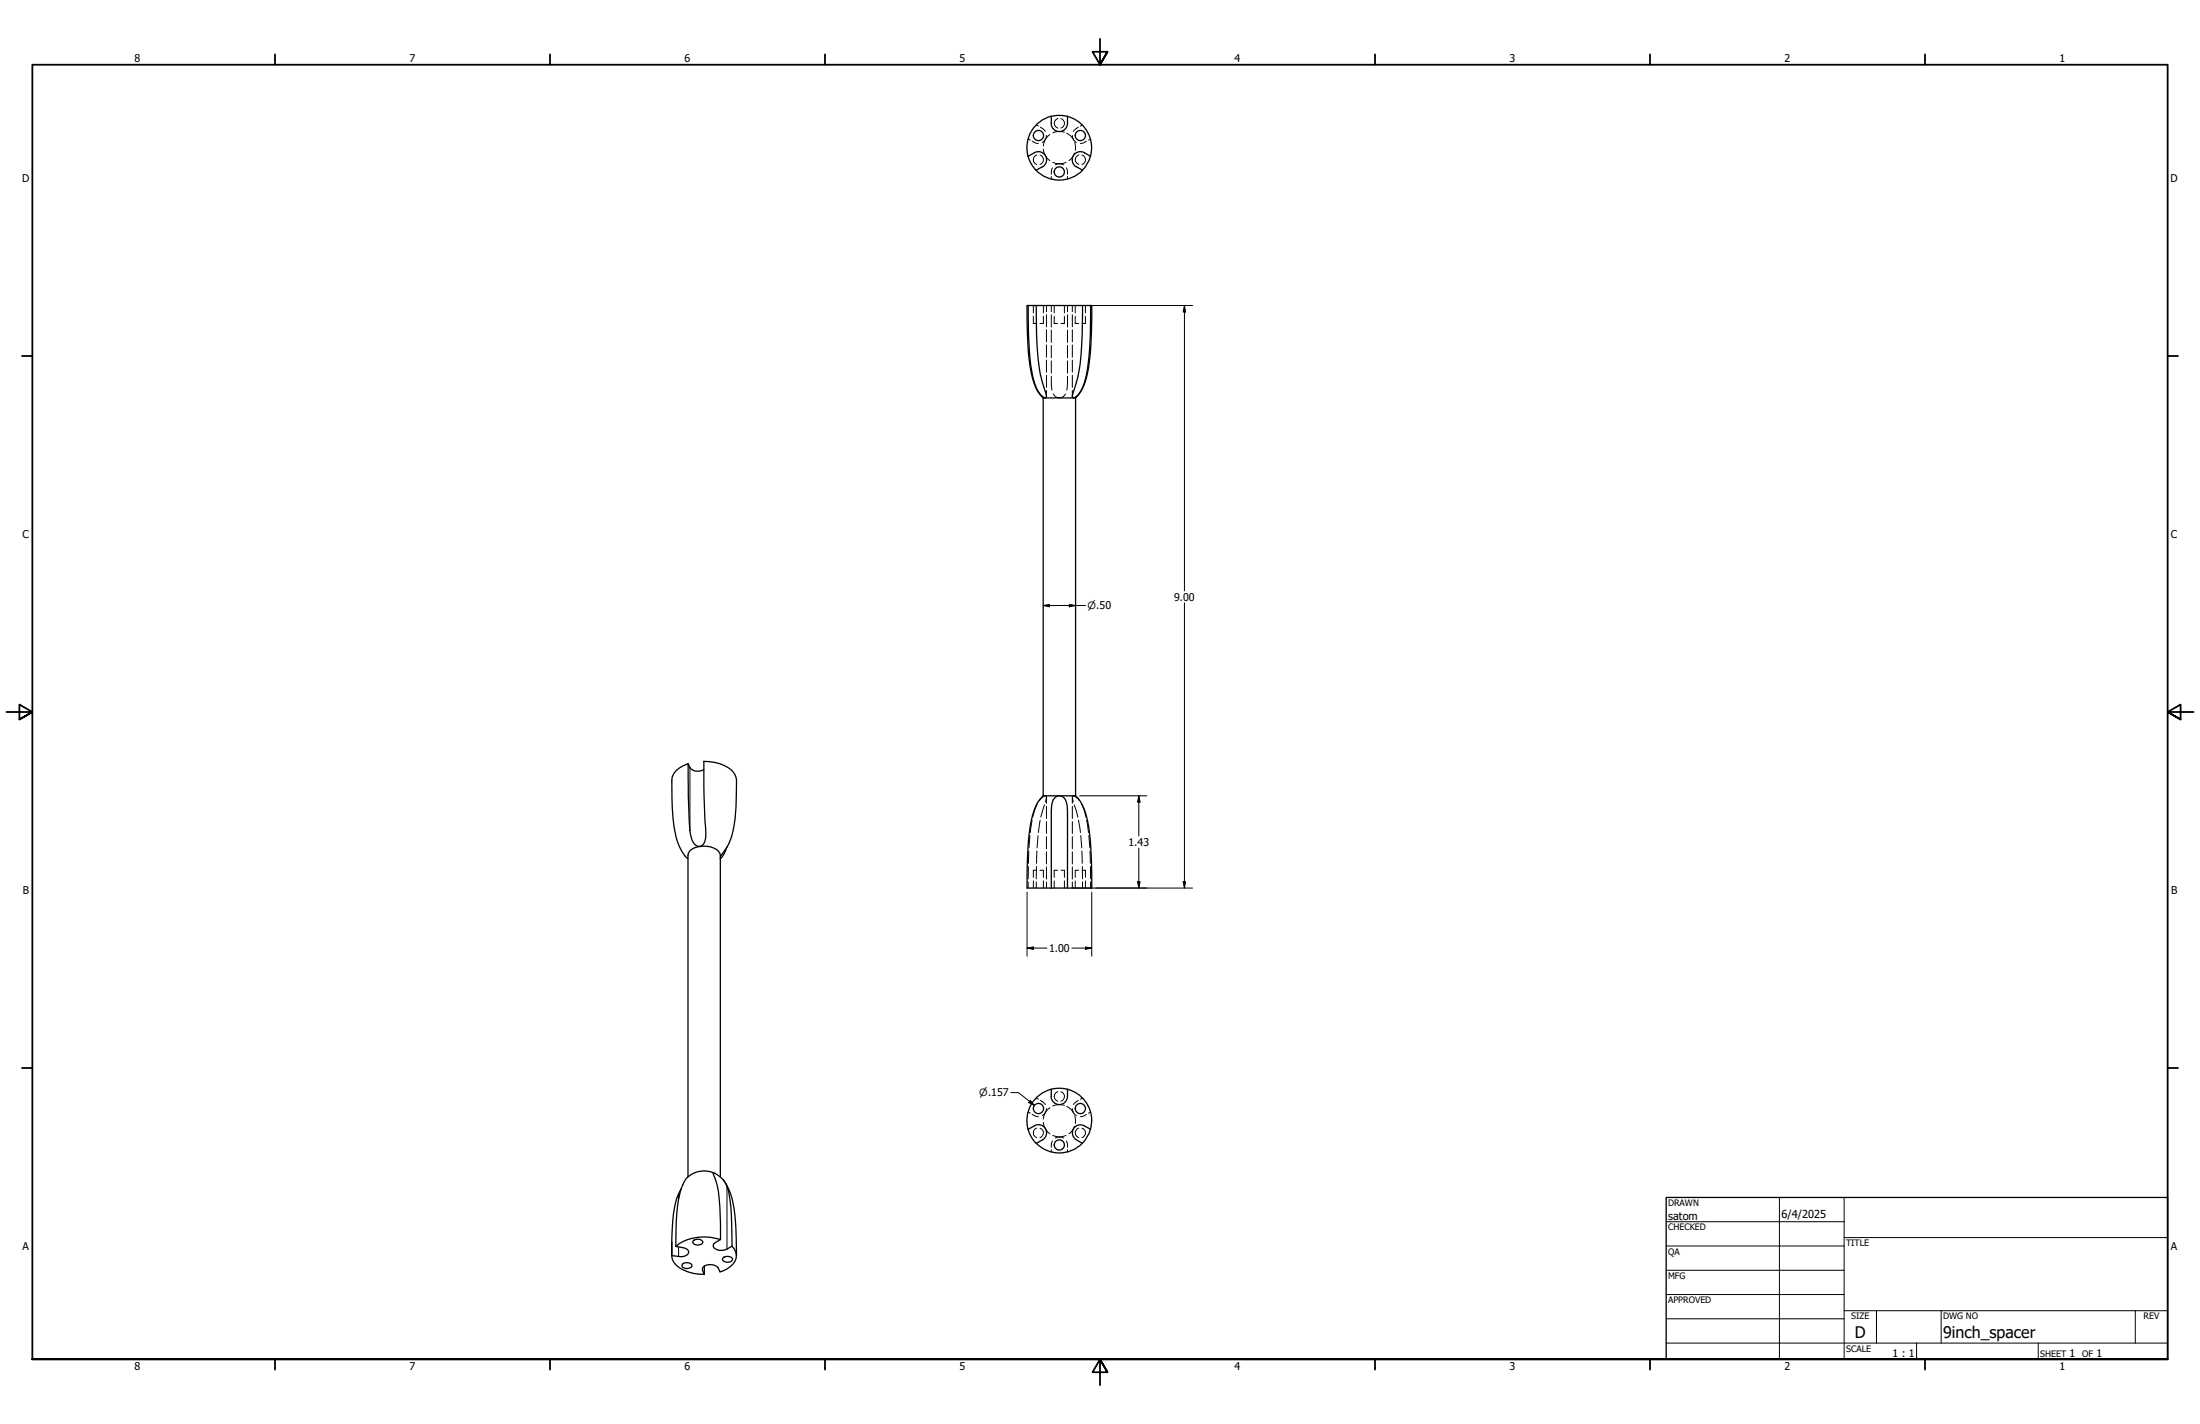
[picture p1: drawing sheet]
<svg xmlns="http://www.w3.org/2000/svg" width="864mm" height="559mm" viewBox="0 0 864 559" stroke-linecap="round" stroke-linejoin="round" font-family="sans-serif">
<!-- layer: Hidden (ANSI) -->
<g fill="none" stroke="#000" stroke-width=".39">
<path d="M403.6 54.5l.8 .5M405.2 55.4l2.4 .9M406.8 49l.8 .5M408.4 49.9l1.9 1.7M409.6 58.5a6 6 0 0 0 2.5 4.6M410.8 53.1v.2a3.2 3.2 0 0 1-1.6 2.6M412.1 52.8a6 6 0 0 0-2.5 4.5M415.2 46.5a2 2 0 0 0-1.4 1.9 2 2 0 0 0 1.4 1.9M416.4 46.5a1.89 1.89 0 0 1 1.5 1.9 1.89 1.89 0 0 1-1.5 1.8M417.8 51.9l-1.9-.3-2.6 .5M418.7 52.3a5.6 5.6 0 0 1 2.8 2.8M420.9 53.1v.2a3.2 3.2 0 0 0 1.6 2.6"/>
<path d="M421.9 55.9l.2 3.1M423.3 49.9l-1.9 1.7M424.9 49l-.8 .5M426.5 55.4l-1.3 .7-1.1 .2M428.1 54.5l-.8 .5M407 60.8a2.03 2.03 0 0 0-1.4 1.9 2.03 2.03 0 0 0 1.4 1.9M408.2 60.8a1.92 1.92 0 0 1 1.4 1.9 1.92 1.92 0 0 1-1.4 1.8M412.7 69.3v.9M413.1 65.8l-.4 1.1v1.5M413.3 63.7a6.2 6.2 0 0 0 5.2 0M414.3 64.7v-.1a3.1 3.1 0 0 1 3.1 .1M418.6 65.8l.4 1.1v1.5"/>
<path d="M419 69.3v.9M421.8 60.1l-.9 1.7-1.3 1.3M423.5 60.8a2 2 0 0 0-1.4 1.9 2 2 0 0 0 1.4 1.9M424.7 60.8a1.89 1.89 0 0 1 1.4 1.9 1.89 1.89 0 0 1-1.4 1.8M405.6 119.9v2.8M409.6 119.9v2.8M410.8 119.9v2.4M412.7 119.9v2.4M413.8 119.9v2.8M417.8 119.9v2.8M419 119.9v2.4M420.9 119.9v2.4"/>
<path d="M422.1 119.9v2.8M426.1 119.9v2.8M405.6 124.1v2.8h1.4M409.6 124.1v2.8h-1.4M410.8 123.5v4.7M410.8 129.4v4.8M410.8 135.4v4.7M412.7 123.5v4.8M412.7 129.5v4.9M412.7 135.6v4.8M413.8 124.1v2.8h1.4M417.8 124.1v2.8h-1.3"/>
<path d="M419 123.5v4.8M419 129.5v4.9M419 135.6v4.8M420.9 123.5v4.7M420.9 129.4v4.8M420.9 135.4v4.7M422.1 124.1v2.8h1.3M426.1 124.1v2.8h-1.3M410.8 141.3v4.8M410.8 147.3v4.7M410.8 153.2v2.4M412.7 147.6l.2 5.5"/>
<path d="M412.7 141.6v4.8M413.4 154.6a2.63 2.63 0 0 0 2.5 1.5 2.63 2.63 0 0 0 2.4-1.5M419 147.6l-.3 5.5M419 141.6v4.8M420.9 141.3v4.8M420.9 147.3v4.7M420.9 153.2v2.4M407.2 315.5l-1.8 5.2M408 314.2l.7-.9a1.76 1.76 0 0 1 2-.9l-.3 2.2M410 315.8l-1.4 4.9M410.8 312.9v2.3M410.8 316.4v4.8"/>
<path d="M420.9 312.9v2.3M420.9 316.4v4.8M421.7 315.8l1.4 4.9M423.7 314.2l-.7-.9a1.82 1.82 0 0 0-1.9-.9l.2 2.2M424.5 315.5l1.2 2.8 .6 2.4M403.9 333.9l-.2 4.9M404.3 327.9l-.4 4.8M405.1 321.9l-.7 4.8M407 333.9l-.1 4.9M407.5 327.9l-.4 4.8M408.3 321.9l-.7 4.8M410.8 322.4v4.7"/>
<path d="M410.8 328.3v4.8M410.8 334.3v4.7M420.9 322.4v4.7M420.9 328.3v4.8M420.9 334.3v4.7M423.4 321.9l.7 4.8M424.2 327.9l.4 4.8M424.7 333.9l.1 4.9M426.5 321.9l.8 4.8M427.4 327.9l.4 4.8M427.9 333.9l.1 4.9M403.6 346.1v2.4"/>
<path d="M403.7 340l-.1 4.9M405.6 345.7v2.8M406.8 346.1v2.4M406.8 340v4.9M407 341.5h-1.4v2.8M408.2 341.5h1.4v2.8M409.6 345.7v2.8M410.8 340.2v4.7M410.8 346.1v2.4M413.8 345.7v2.8M415.2 341.5h-1.4v2.8M416.5 341.5h1.3v2.8"/>
<path d="M417.8 345.7v2.8M420.9 340.2v4.7M420.9 346.1v2.4M422.1 345.7v2.8M423.4 341.5h-1.3v2.8M424.8 341.5h1.3v2.8M424.9 340v4.9M424.9 346.1v2.4M426.1 345.7v2.8M428.1 340v4.9M428.1 346.1v2.4M403.6 436.4l.8 .5"/>
<path d="M405.2 437.3l2.4 .9M406.8 430.9l.8 .5M408.4 431.8l1.9 1.7M410.8 435v.1a3.2 3.2 0 0 1-1.6 2.7M412.1 434.7a6.1 6.1 0 0 0-2.5 4.4M415.2 428.4a2 2 0 0 0-1.4 1.9 2 2 0 0 0 1.4 1.9M416.4 428.4a1.89 1.89 0 0 1 1.5 1.9 1.89 1.89 0 0 1-1.5 1.8M417.8 433.8l-1.9-.3-2.6 .5M418.7 434.1a5.6 5.6 0 0 1 2.8 2.8M420.9 435v.1a3.2 3.2 0 0 0 1.6 2.7M421.9 437.8l.2 3.1M423.3 431.8l-1.9 1.7"/>
<path d="M424.9 430.9l-.8 .5M426.5 437.3l-1.3 .7-1.1 .2M428.1 436.4l-.8 .5M407 442.7a2.03 2.03 0 0 0-1.4 1.9 2.03 2.03 0 0 0 1.4 1.9M408.2 442.7a1.92 1.92 0 0 1 1.4 1.9 1.92 1.92 0 0 1-1.4 1.8M409.6 440.4a6 6 0 0 0 2.5 4.5M412.7 451.2v.9M413.1 447.7l-.4 2.5M413.3 445.6a6.2 6.2 0 0 0 5.2 0M414.3 446.6v-.1a3.1 3.1 0 0 1 3.1 .1M418.6 447.7l.4 2.5M419 451.2v.9"/>
<path d="M421.8 442l-.9 1.7-1.3 1.2M423.5 442.7a2 2 0 0 0-1.4 1.9 2 2 0 0 0 1.4 1.9M424.7 442.7a1.89 1.89 0 0 1 1.4 1.9 1.89 1.89 0 0 1-1.4 1.8"/>
</g>
<!-- layer: Visible (ANSI) -->
<g fill="none" stroke="#000" stroke-width=".51">
<path d="M412.6 45.6a12.7 12.7 0 0 0-5.9 21.3M412.7 45.7a12.7 12.7 0 0 1 6.3 0M412.7 45.6a6 6 0 0 0 .5 4.6 3.2 3.2 0 0 0 3.6 1.3 3.2 3.2 0 0 0 2.2-3.1v-2.8M419 45.7a12.7 12.7 0 0 1 9 15.6M403.6 61.3a6.2 6.2 0 0 1 4.3-1.8 3.2 3.2 0 0 1 2.9 2.5 3.2 3.2 0 0 1-1.6 3.5M409.2 65.4l-2.4 1.4M422.5 65.4l2.4 1.5a12.7 12.7 0 0 1-18.2 0M428 61.3a12.7 12.7 0 0 1-3.1 5.5M428.1 61.3a6.2 6.2 0 0 0-4.2-1.8 3.2 3.2 0 0 0-2.9 2.5 3.2 3.2 0 0 0 1.5 3.5M403.6 119.9a140.2 140.2 0 0 0 2 28.6 11.5 11.5 0 0 0 4.2 7.5h.9a23.7 23.7 0 0 0-1.9-7.3 106.9 106.9 0 0 1-2-25.1v-3.7M424.9 119.9a140.2 140.2 0 0 1-1.9 28.6 24.2 24.2 0 0 0-1.9 7.5 3.5 3.5 0 0 0 3-2.3 33.1 33.1 0 0 0 3.4-13.9l.5-8.2 .1-11.7M409.5 156.1a16.6 16.6 0 0 1-4.7-9.7 132.7 132.7 0 0 1-1.6-26.5h25.4a120.8 120.8 0 0 1-2.2 28.6 16.4 16.4 0 0 1-4.2 7.6"/>
<path d="M409.5 156.1h12.7v156.2M409.5 156.1v156.2M270.1 299.7a7.8 7.8 0 0 0-6.4 6.4 79.2 79.2 0 0 0 2.2 24.2l1.8 3.8 1.2 1.8 1.2 1.1M270.1 299.7l.1 9.3a100.8 100.8 0 0 0 1.1 19.6 3.8 3.8 0 0 0 3.5 3.6 4 4 0 0 0 2.3-4.5l-.7-15.8-.1-13.1a14.8 14.8 0 0 1 12 4.8l.6 1.2a77.9 77.9 0 0 1-1.8 23.6 27.3 27.3 0 0 1-4.3 7.8M270.1 299.7a4 4 0 0 0 6.2 2.3M409.5 312.3a16.6 16.6 0 0 0-4.7 9.8 132.5 132.5 0 0 0-1.6 26.4h9.5M409.5 312.3h12.7M414.3 312.8a2.7 2.7 0 0 1 4.3 2l.4 3.5v30.2h-6.3l.2-32.8a4 4 0 0 1 1.4-2.9zM422.2 312.3a19.3 19.3 0 0 1 5.2 12.1l.8 7.9 .4 16.2h-9.6M282.9 336.9l-.1 .2M285.4 332.4l-1.2 2.8-1.5 1.8M412.6 427.4a12.7 12.7 0 0 1 6.4 0"/>
<path d="M412.6 427.4a12.7 12.7 0 0 0-5.9 21.3M412.7 427.5a5.9 5.9 0 0 0 .5 4.5 3.2 3.2 0 0 0 3.6 1.3 3.2 3.2 0 0 0 2.2-3.1v-2.7M419 427.4a12.7 12.7 0 0 1 9.6 12.4M428.5 439.8l-.5 3.4M406 441.8l-2.4 1.4M406 441.8a3.2 3.2 0 0 1 4.4 1.1 3.2 3.2 0 0 1-1.2 4.4l-2.4 1.4M422.5 447.3l2.4 1.4M425.7 441.8a3.1 3.1 0 0 0-4.3 1.2 3.1 3.1 0 0 0 1.1 4.3M425.7 441.8l2.4 1.4M428 443.2a12.7 12.7 0 0 1-21.2 5.4M267.4 466.5a26.6 26.6 0 0 0-3.4 13.3l-.3 12.9M270.1 461.8v-126.1a4.6 4.6 0 0 1 4.7-3.5 7.7 7.7 0 0 1 7.8 2.6l.2 127"/>
<path d="M280.4 460.3a9.5 9.5 0 0 0-11.9 3.5l-.5 1.1a57.5 57.5 0 0 0-2.7 21.4v2.8M283.9 463a26.5 26.5 0 0 1 4.7 15.1l.5 14.7M263.7 492.7a7.7 7.7 0 0 0 6.4 6.4l2 .6 4.4 .4M263.7 487.4v5.4M265.3 489.1a5.6 5.6 0 0 1 5 1.8 1.77 1.77 0 0 1-1.8 2.1l-2.1 .1-2.7-.4M267.8 496.3a2.68 2.68 0 0 1 3.8 0l.1 .5a2.46 2.46 0 0 1-4-.1zM272.5 486.6a2.24 2.24 0 0 1 3.4 1 2.45 2.45 0 0 1-4-.1zM276.5 496.8v3.3M282.8 486.4a91.9 91.9 0 0 0-1.6-22.5l-1.2-3.6a9.4 9.4 0 0 1 6.1 7.6l1 8.8 .2 12.3M282.8 486.4l-1.9 1.2-.9 1.1a2.59 2.59 0 0 0 3.4 2l1.1-.2 2.8-1.5M282.8 486.4a18.9 18.9 0 0 0-17.5 2.7M283.7 493.8a2.61 2.61 0 0 1 3.8 .1v.4a2.4 2.4 0 0 1-3.9-.1z"/>
<path d="M287.3 489a5 5 0 0 1-.6 8l-1.3 1-2.8 1.1a4.1 4.1 0 0 0-6.6-1.8l-.2 1.2 .7 1.6"/>
<circle cx="407.6" cy="53.2" r="2"/>
<circle cx="424.1" cy="53.2" r="2"/>
<circle cx="415.8" cy="67.5" r="2"/>
<circle cx="407.6" cy="435" r="2"/>
<circle cx="424.1" cy="435" r="2"/>
<circle cx="415.8" cy="449.3" r="2"/>
</g>
<!-- layer: Visible Narrow (ANSI) -->
<path d="M270.8 301.2v24.7M284.7 333.3v.6M266.4 468.4v2.3M285.4 465.5v24.7M266.4 489.3v3.8M275.8 497.6v.9" fill="none" stroke="#000" stroke-width=".39"/>
<!-- layer: Border (ANSI) -->
<g fill="none" stroke="#000" stroke-width=".7">
<path d="M431.8 15.2v10.2l-2.9-5.1h5.8l-2.9 5.1 2.9-5.1M107.9 21.3v4.1M215.9 21.3v4.1M323.8 21.3v4.1M539.8 21.3v4.1M647.7 21.3v4.1M755.6 21.3v4.1M8.6 139.7h4.1M850.9 139.7h4.1M2.5 279.4h10.2l-5.1-2.9v5.8l5.1-2.9-5.1 2.9M861.1 279.4h-10.2l5.1-2.9v5.8l-5.1-2.9 5.1 2.9M8.6 419.1h4.1"/>
<path d="M850.9 419.1h4.1M12.7 533.4v-508h838.2v508h-838.2h838.2M107.9 533.4v4.1M215.9 533.4v4.1M323.8 533.4v4.1M434.7 538.5l-2.9-5.1 2.9 5.1h-5.8l2.9-5.1v10.2M539.8 533.4v4.1M647.7 533.4v4.1M755.6 533.4v4.1"/>
</g>
<!-- layer: Title (ANSI) -->
<g fill="none" stroke="#000" stroke-width=".39">
<path d="M654 479.4h69.9M698.5 469.9v63.5M723.9 469.9v63.5M654 488.9h69.9M654 498.5h69.9M723.9 485.6h127M654 508h69.9M654 517.5h69.9M723.9 514.3h127M736.6 514.3v12.7M762 514.3v12.7M838.2 514.3v12.7"/>
<path d="M654 527h196.9M752.3 527v6.4M800.1 527v6.4"/>
</g>
<path d="M654 469.9h196.9v63.5h-196.9z" fill="none" stroke="#000" stroke-width=".51"/>
<!-- layer: Dimension (ANSI) -->
<g fill="none" stroke="#000" stroke-width=".39">
<path d="M426.5 119.9h41.6M464.9 119.9l.5 2.5h-1zM464.9 119.9v111.9M409.5 237.6l2.5-.4v.9zM409.5 237.6h16.6M419.7 237.2l2.5 .4-2.5 .5zM464.9 236.6v111.9M423.8 312.3h26.4M447 312.3l.5 2.5h-1zM447 312.3v15.7M447 332.8v15.7M403.2 350.1v25.1"/>
<path d="M420.6 348.5h47.5M428.6 350.1v25.1M446.5 346h1l-.5 2.5zM464.4 346h1l-.5 2.5zM403.2 372l2.4-.4v1zM403.2 372h7.8M420.8 372h7.8M426.1 371.6l2.5 .4-2.5 .6zM396.8 428.8h3l6.2 5M404.4 431.8l1.6 2-2.2-1.2z"/>
</g>
<path d="M464.9 119.9l.5 2.5h-1zM409.5 237.6l2.5-.4v.9zM419.7 237.2l2.5 .4-2.5 .5zM447 312.3l.5 2.5h-1zM446.5 346h1l-.5 2.5zM464.4 346h1l-.5 2.5zM403.2 372l2.4-.4v1zM426.1 371.6l2.5 .4-2.5 .6zM404.4 431.8l1.6 2-2.2-1.2z" fill="#000"/>
<g font-size="6.3">
<text x="728.1" y="524.9">D</text>
<text x="762.8" y="525">9inch_spacer</text>
</g>
<g font-size="4.3">
<text x="654.8" y="478.6">satom</text>
<text x="699.3" y="478">6/4/2025</text>
</g>
<g font-size="4.2">
<text x="52.8" y="24.4">8</text>
<text x="160.8" y="24.4">7</text>
<text x="268.7" y="24.4">6</text>
<text x="376.7" y="24.4">5</text>
<text x="484.6" y="24.4">4</text>
<text x="592.6" y="24.4">3</text>
<text x="700.5" y="24.4">2</text>
<text x="808.5" y="24.4">1</text>
<text x="8.8" y="71.4">D</text>
<text x="852" y="71.4">D</text>
<text x="8.9" y="211.1">C</text>
<text x="852.2" y="211.1">C</text>
<text x="460.9" y="235.7">9.00</text>
<text x="443" y="331.9">1.43</text>
<text x="9" y="350.8">B</text>
<text x="852.2" y="350.8">B</text>
<text x="411.8" y="373.6">1.00</text>
<text x="8.9" y="490.5">A</text>
<text x="852.2" y="490.5">A</text>
<text x="742.9" y="532.6">1 : 1</text>
<text x="812.4" y="532.6">1</text>
<text x="823" y="532.6">1</text>
<text x="52.8" y="537.5">8</text>
<text x="160.8" y="537.5">7</text>
<text x="268.7" y="537.5">6</text>
<text x="376.7" y="537.5">5</text>
<text x="484.6" y="537.5">4</text>
<text x="592.6" y="537.5">3</text>
<text x="700.5" y="537.5">2</text>
<text x="808.5" y="537.5">1</text>
</g>
<g font-size="3.9">
<text x="426.9" y="239.1">⌀.50</text>
<text x="384.4" y="430.2">⌀.157</text>
</g>
<g font-size="3.5">
<text x="654.8" y="473.2">DRAWN</text>
<text x="654.8" y="482.8">CHECKED</text>
<text x="724.7" y="488.9">TITLE</text>
<text x="654.8" y="492.3">QA</text>
<text x="654.8" y="501.8">MFG</text>
<text x="654.8" y="511.4">APPROVED</text>
<text x="726.7" y="517.7">SIZE</text>
<text x="762.8" y="517.7">DWG NO</text>
<text x="841.4" y="517.7">REV</text>
<text x="724.7" y="530.4">SCALE</text>
<text x="800.9" y="532.6">SHEET</text>
<text x="817.4" y="532.6">OF</text>
</g>
</svg>
